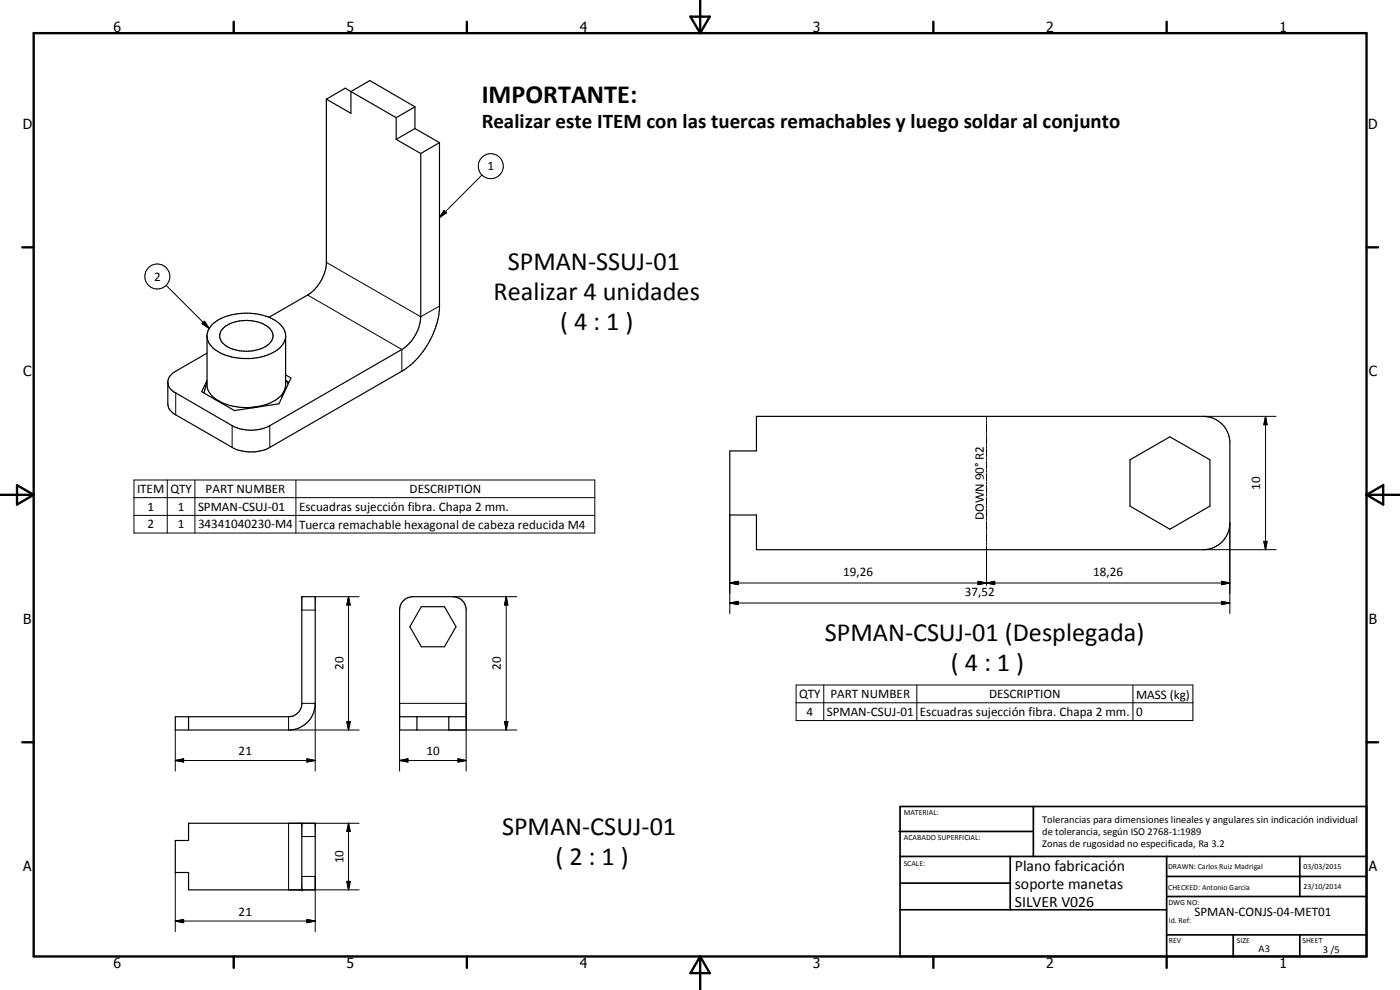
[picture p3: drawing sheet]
<svg xmlns="http://www.w3.org/2000/svg" width="420mm" height="297mm" viewBox="0 0 420 297" stroke-linecap="round" stroke-linejoin="round" font-family="sans-serif">
<g fill="none" stroke="#000" stroke-width=".35">
<path d="M97.9 29.8v49.5a12.6 12.6 0 0 1-5.6 9.2l-11.6 6.7M105.3 27.5v6.5l-7.4-4.2M105.3 27.5l-1.7-1-5.7 3.3M105.3 27.5l5.7-3.3 13.5 7.8M105.3 27.5l13.6 7.8M118.9 35.3v6.5M124.5 38.6l7.4 4.2M124.5 32l-5.6 3.3M124.5 38.6l-5.6 3.2M124.5 32v6.6M118.9 41.8l7.4 4.3M126.3 46.1v48.9a12.5 12.5 0 0 1-5.7 9.9l-39.6 22.8a12.3 12.3 0 0 1-11.3 0l-17-9.8a3.7 3.7 0 0 1-2.3-3.2"/>
<path d="M131.9 42.8v49.8a25.2 25.2 0 0 1-11.3 18.8l-39.6 22.8a12.3 12.3 0 0 1-11.3 0l-17-9.7a3.8 3.8 0 0 1-2.3-3.3v-6.5M131.9 42.8l-5.6 3.3M66.7 98.8a11.2 11.2 0 0 1 14.5 0 3.2 3.2 0 0 1-1.2 5 11.8 11.8 0 0 1-13-.7 2.98 2.98 0 0 1-.3-4.3zM62.1 106l-9.4 5.4a3.8 3.8 0 0 0-2.3 3.3M62.1 114.7l-.9 3.2M64.4 119.8l1.2 .5M84.6 119.2l1-2.8 .1-.9v-15a7.2 7.2 0 0 0-5.2-5.4 18.8 18.8 0 0 0-15.3 1.1 5.9 5.9 0 0 0-3.1 4.4v15.4a6.4 6.4 0 0 0 3.5 4.3M85.7 112.5l1.6 .9-3.6 7.8-13.4 2-9.8-5.7 1.6-3.4M85.7 101a7.2 7.2 0 0 1-5.6 5.6 19 19 0 0 1-8.1 .9 11.3 11.3 0 0 1-9.5-5l-.4-1.4M85.7 114l.7 1.2M86.1 116.1a10.3 10.3 0 0 1-8.3 5.8l-.8 .1M65.6 120.3l1.2 .6a17.8 17.8 0 0 0 7.7 1.4l2.5-.3"/>
<path d="M65.6 120.3l1.1 .8M77 122l-1.4 .4M78.3 122h-1.3M227 124.9h134.1a8.1 8.1 0 0 1 8 7.3v25.4a8.1 8.1 0 0 1-8 7.3h-134.1v-10.4h-8v-19.2h8zM339.1 138l12-6.9 12 6.9v13.8l-12 7-12-7zM120.9 180.4l1.2-.9 1.8-.5h12a4 4 0 0 1 4 3.5v36.5h-20v-36l.3-1.4zM126.4 182h7l3.5 6-3.5 6.1h-7l-3.4-6.1zM52.6 215.1h34a4.1 4.1 0 0 0 4-3.6v-32.5h4v32a8 8 0 0 1-8 8h-34zM56.6 215.1v3.9M119.9 215.1h20M125.1 215.1v3.9M134.7 215.1v3.9"/>
<path d="M56.6 247h38v20h-38v-5.2h-4v-9.6h4zM90.6 247v20"/>
</g>
<g fill="none" stroke="#000" stroke-width=".3">
<path d="M144.6 52.5l-12.7 12.7M97.9 78.7l28.4 16.3 5.6-3.2M133.3 63.1l.7 .7-2.1 1.4zM49.9 85.6l12.9 13M60.7 97.1l.7-.7 1.4 2.2zM92.3 88.5l28.3 16.4v6.5M52.7 117.9v6.6M61.4 117.4l-.3 .5M85.8 114.2l.9 .5M69.7 127.7v6.5M81 127.7v6.5M296.1 124.9v1.3"/>
<path d="M296.1 126.4v.6M296.1 127.3v2.5M296.1 130.1v.6M296.1 131v2.4M296.1 133.7v.6M296.1 134.6v2.4M296.1 137.3v.7M296.1 138.3v2.4M361.1 124.9h21.9M379.8 124.9l.5 2.5h-1zM379.8 124.9v40M40.2 144h138.3v15.9h-138.3z"/>
<path d="M40.2 149.3h138.3M40.2 154.6h138.3M50.2 144v15.9M58.5 144v15.9M88.8 144v15.9M219 154.5v29.6M296.1 141v.6M296.1 141.9v2.4M296.1 144.6v.6M296.1 145.5v2.5M296.1 148.3v.5M296.1 149.1v2.5"/>
<path d="M296.1 151.9v.6M296.1 152.8v2.4M296.1 155.5v.6M296.1 156.5v2.4M296.1 159.2v.6M369.1 156.9v27.2M94.6 179h13.2M104.6 179l.5 2.5h-1zM104.6 179v40M135.9 179h19.2M151.9 179l.5 2.5h-1zM151.9 179v40"/>
<path d="M219 174.9l2.5-.5v1zM219 174.9h150.1M293.5 174.4l2.6 .5-2.6 .5zM296.1 174.9l2.4-.5v1zM296.1 160.1v2.4M296.1 162.8v.6M296.1 163.7v11.9M361.1 164.9h21.9M366.6 174.4l2.5 .5-2.5 .5zM379.3 162.4h1l-.5 2.5zM90.6 183h4M219 180.9l2.5-.5v1z"/>
<path d="M219 180.9h150.1M366.6 180.4l2.5 .5-2.5 .5zM52.6 219v12.4M86.6 215.1v3.9h21.2M90.6 211h4v20.4M104.1 216.5h1l-.5 2.5zM134.7 219h20.4M151.4 216.5h1l-.5 2.5zM238.9 205.5h119.1v10.7h-119.1zM238.9 210.9h119.1M247.2 205.5v10.7M275.2 205.5v10.7"/>
<path d="M340 205.5v10.7M52.6 228.2l2.5-.5v.9zM52.6 228.2h42M92.1 227.7l2.5 .5-2.5 .4zM119.9 228.2l2.5-.5v.9zM119.9 231.4v-20.4h20v20.4M119.9 228.2h20M137.4 227.7l2.5 .5-2.5 .4zM90.6 251h4M104.6 247l.5 2.5h-1zM104.6 247v20M107.8 247h-21.2v20h21.2"/>
<path d="M52.6 276.4l2.5-.5v1zM52.6 261.8v17.7M52.6 276.4h42M90.6 263h4v16.5M92.1 275.9l2.5 .5-2.5 .5zM104.1 264.5h1l-.5 2.5z"/>
<circle cx="147.3" cy="49.9" r="3.8"/>
<circle cx="47.2" cy="83" r="3.8"/>
</g>
<g fill="#000">
<circle cx="90.6" cy="247" r=".18"/>
<circle cx="94.6" cy="247" r=".18"/>
<circle cx="90.6" cy="267" r=".18"/>
</g>
<g fill="none" stroke="#000" stroke-width=".71">
<path d="M10.1 9.9h400v277.1h-400zM70.1 6.5v3.4M140.1 6.5v3.4M207.2 5h5.8l-2.9 4.9zM210.1 0v9.9M280.1 6.5v3.4M350.1 6.5v3.4M6.7 74.2h3.4M410.1 74.2h3.5M.1 148.5h10M5.1 145.6l5 2.9-5 2.9zM410.1 148.5h10"/>
<path d="M410.1 148.5l5-2.9v5.8zM6.7 222.7h3.4M410.1 222.7h3.5M70.1 287v3.4M140.1 287v3.4M210.1 287v10M210.1 287l2.9 5h-5.8zM280.1 287v3.4M350.1 287v3.4"/>
</g>
<g fill="none" stroke="#000" stroke-width=".51">
<path d="M269.8 249.5h40.3M270.1 242h140v45h-140zM270.1 257h140M303.2 257v16M310.1 242v15M350.1 257v30M390.1 257v12M270.1 265h33.1M270.1 273h80M350.1 269h60M350.1 263h60M350.1 280.5h60"/>
<path d="M370.1 280.5v6.5M390.1 280.5v6.5"/>
</g>
<g fill="#000">
<path d="M133.3 63.1l.7 .7-2.1 1.4zM60.7 97.1l.7-.7 1.4 2.2zM379.8 124.9l.5 2.5h-1zM219 174.9l2.5-.5v1zM293.5 174.4l2.6 .5-2.6 .5zM296.1 174.9l2.4-.5v1zM366.6 174.4l2.5 .5-2.5 .5zM379.3 162.4h1l-.5 2.5zM104.6 179l.5 2.5h-1zM151.9 179l.5 2.5h-1zM219 180.9l2.5-.5v1zM366.6 180.4l2.5 .5-2.5 .5z"/>
<path d="M104.1 216.5h1l-.5 2.5zM151.4 216.5h1l-.5 2.5zM52.6 228.2l2.5-.5v.9zM92.1 227.7l2.5 .5-2.5 .4zM119.9 228.2l2.5-.5v.9zM137.4 227.7l2.5 .5-2.5 .4zM104.6 247l.5 2.5h-1zM52.6 276.4l2.5-.5v1zM92.1 275.9l2.5 .5-2.5 .5zM104.1 264.5h1l-.5 2.5z"/>
</g>
<g font-size="7.9">
<text x="144.6" y="30.8">IMPORTANTE:</text>
<text x="152.4" y="80.9">SPMAN-SSUJ-01</text>
<text x="148.2" y="89.9">Realizar 4 unidades</text>
<text x="168.1" y="98.9">( 4 : 1 )</text>
<text x="247.5" y="192.3">SPMAN-CSUJ-01 (Desplegada)</text>
<text x="285.4" y="201.3">( 4 : 1 )</text>
<text x="150.7" y="250.5">SPMAN-CSUJ-01</text>
<text x="166.7" y="259.5">( 2 : 1 )</text>
</g>
<text font-size="6.3" x="144.6" y="38.4">Realizar este ITEM con las tuercas remachables y luego soldar al conjunto</text>
<g font-size="4.7">
<text x="304.6" y="261.2">Plano fabricación</text>
<text x="304.6" y="266.6">soporte manetas</text>
<text x="304.6" y="272">SILVER V026</text>
</g>
<g font-size="4.2">
<text x="34" y="9.6">6</text>
<text x="104" y="9.6">5</text>
<text x="174" y="9.6">4</text>
<text x="244" y="9.6">3</text>
<text x="314" y="9.6">2</text>
<text x="384" y="9.6">1</text>
<text x="6.8" y="38.7">D</text>
<text x="410.6" y="38.7">D</text>
<text x="7" y="112.9">C</text>
<text x="410.8" y="112.9">C</text>
<text x="7" y="187.1">B</text>
<text x="410.8" y="187.1">B</text>
<text x="7" y="261.4">A</text>
<text x="410.8" y="261.4">A</text>
<text x="34" y="290.4">6</text>
<text x="104" y="290.4">5</text>
<text x="174" y="290.4">4</text>
<text x="244" y="290.4">3</text>
<text x="314" y="290.4">2</text>
<text x="384" y="290.4">1</text>
</g>
<g font-size="3.9">
<text x="146.3" y="51.1">1</text>
<text x="46.3" y="84.2">2</text>
<text x="41.1" y="148">ITEM</text>
<text x="51.1" y="148">QTY</text>
<text x="61.7" y="148">PART NUMBER</text>
<text x="122.9" y="148">DESCRIPTION</text>
<text x="378.2" y="146.9" transform="rotate(-90 378.2 146.9)">10</text>
<text x="44.2" y="153.2">1</text>
<text x="53.4" y="153.2">1</text>
<text x="59.4" y="153.2">SPMAN-CSUJ-01</text>
<text x="89.7" y="153.3">Escuadras sujección fibra. Chapa 2 mm.</text>
<text x="44.2" y="158.5">2</text>
<text x="53.4" y="158.5">1</text>
<text x="59.4" y="158.5">34341040230-M4</text>
<text x="89.7" y="158.6">Tuerca remachable hexagonal de cabeza reducida M4</text>
<text x="295.3" y="156.1" transform="rotate(-90 295.3 156.1)">DOWN 90° R2</text>
<text x="253.1" y="172.8">19,26</text>
<text x="328.1" y="172.8">18,26</text>
<text x="289.5" y="178.9">37,52</text>
<text x="103.1" y="201" transform="rotate(-90 103.1 201)">20</text>
<text x="150.4" y="201" transform="rotate(-90 150.4 201)">20</text>
<text x="239.8" y="209.5">QTY</text>
<text x="249.2" y="209.5">PART NUMBER</text>
<text x="296.8" y="209.5">DESCRIPTION</text>
<text x="340.9" y="209.6">MASS (kg)</text>
<text x="242.1" y="214.8">4</text>
<text x="248.1" y="214.8">SPMAN-CSUJ-01</text>
<text x="276" y="214.9">Escuadras sujección fibra. Chapa 2 mm.</text>
<text x="340.9" y="214.8">0</text>
<text x="71.6" y="226.7">21</text>
<text x="128" y="226.6">10</text>
<text x="103.1" y="259" transform="rotate(-90 103.1 259)">10</text>
<text x="71.6" y="274.9">21</text>
<text x="358.5" y="275">SPMAN-CONJS-04-MET01</text>
</g>
<g font-size="3.1">
<text x="312.7" y="246.8">Tolerancias para dimensiones lineales y angulares sin indicación individual</text>
<text x="312.7" y="250.4">de tolerancia, según ISO 2768-1:1989</text>
<text x="312.7" y="254">Zonas de rugosidad no especificada, Ra 3.2</text>
<text x="377.7" y="285.6">A3</text>
<text x="397" y="285.9">3 /5</text>
</g>
<g font-size="2.4">
<text x="271.2" y="244.4">MATERIAL:</text>
<text x="271.3" y="252">ACABADO SUPERFICIAL:</text>
<text x="271.2" y="259.7">SCALE:</text>
<text x="350.6" y="260.8">DRAWN: Carlos Ruiz Madrigal</text>
<text x="391.2" y="260.6">03/03/2015</text>
<text x="350.6" y="267">CHECKED: Antonio Garcia</text>
<text x="391.2" y="266.7">23/10/2014</text>
<text x="350.6" y="271.4">DWG NO:</text>
<text x="350.8" y="276.9">Id. Ref:</text>
<text x="350.8" y="282.8">REV</text>
<text x="371.2" y="282.9">SIZE</text>
<text x="390.9" y="282.9">SHEET</text>
</g>
</svg>
